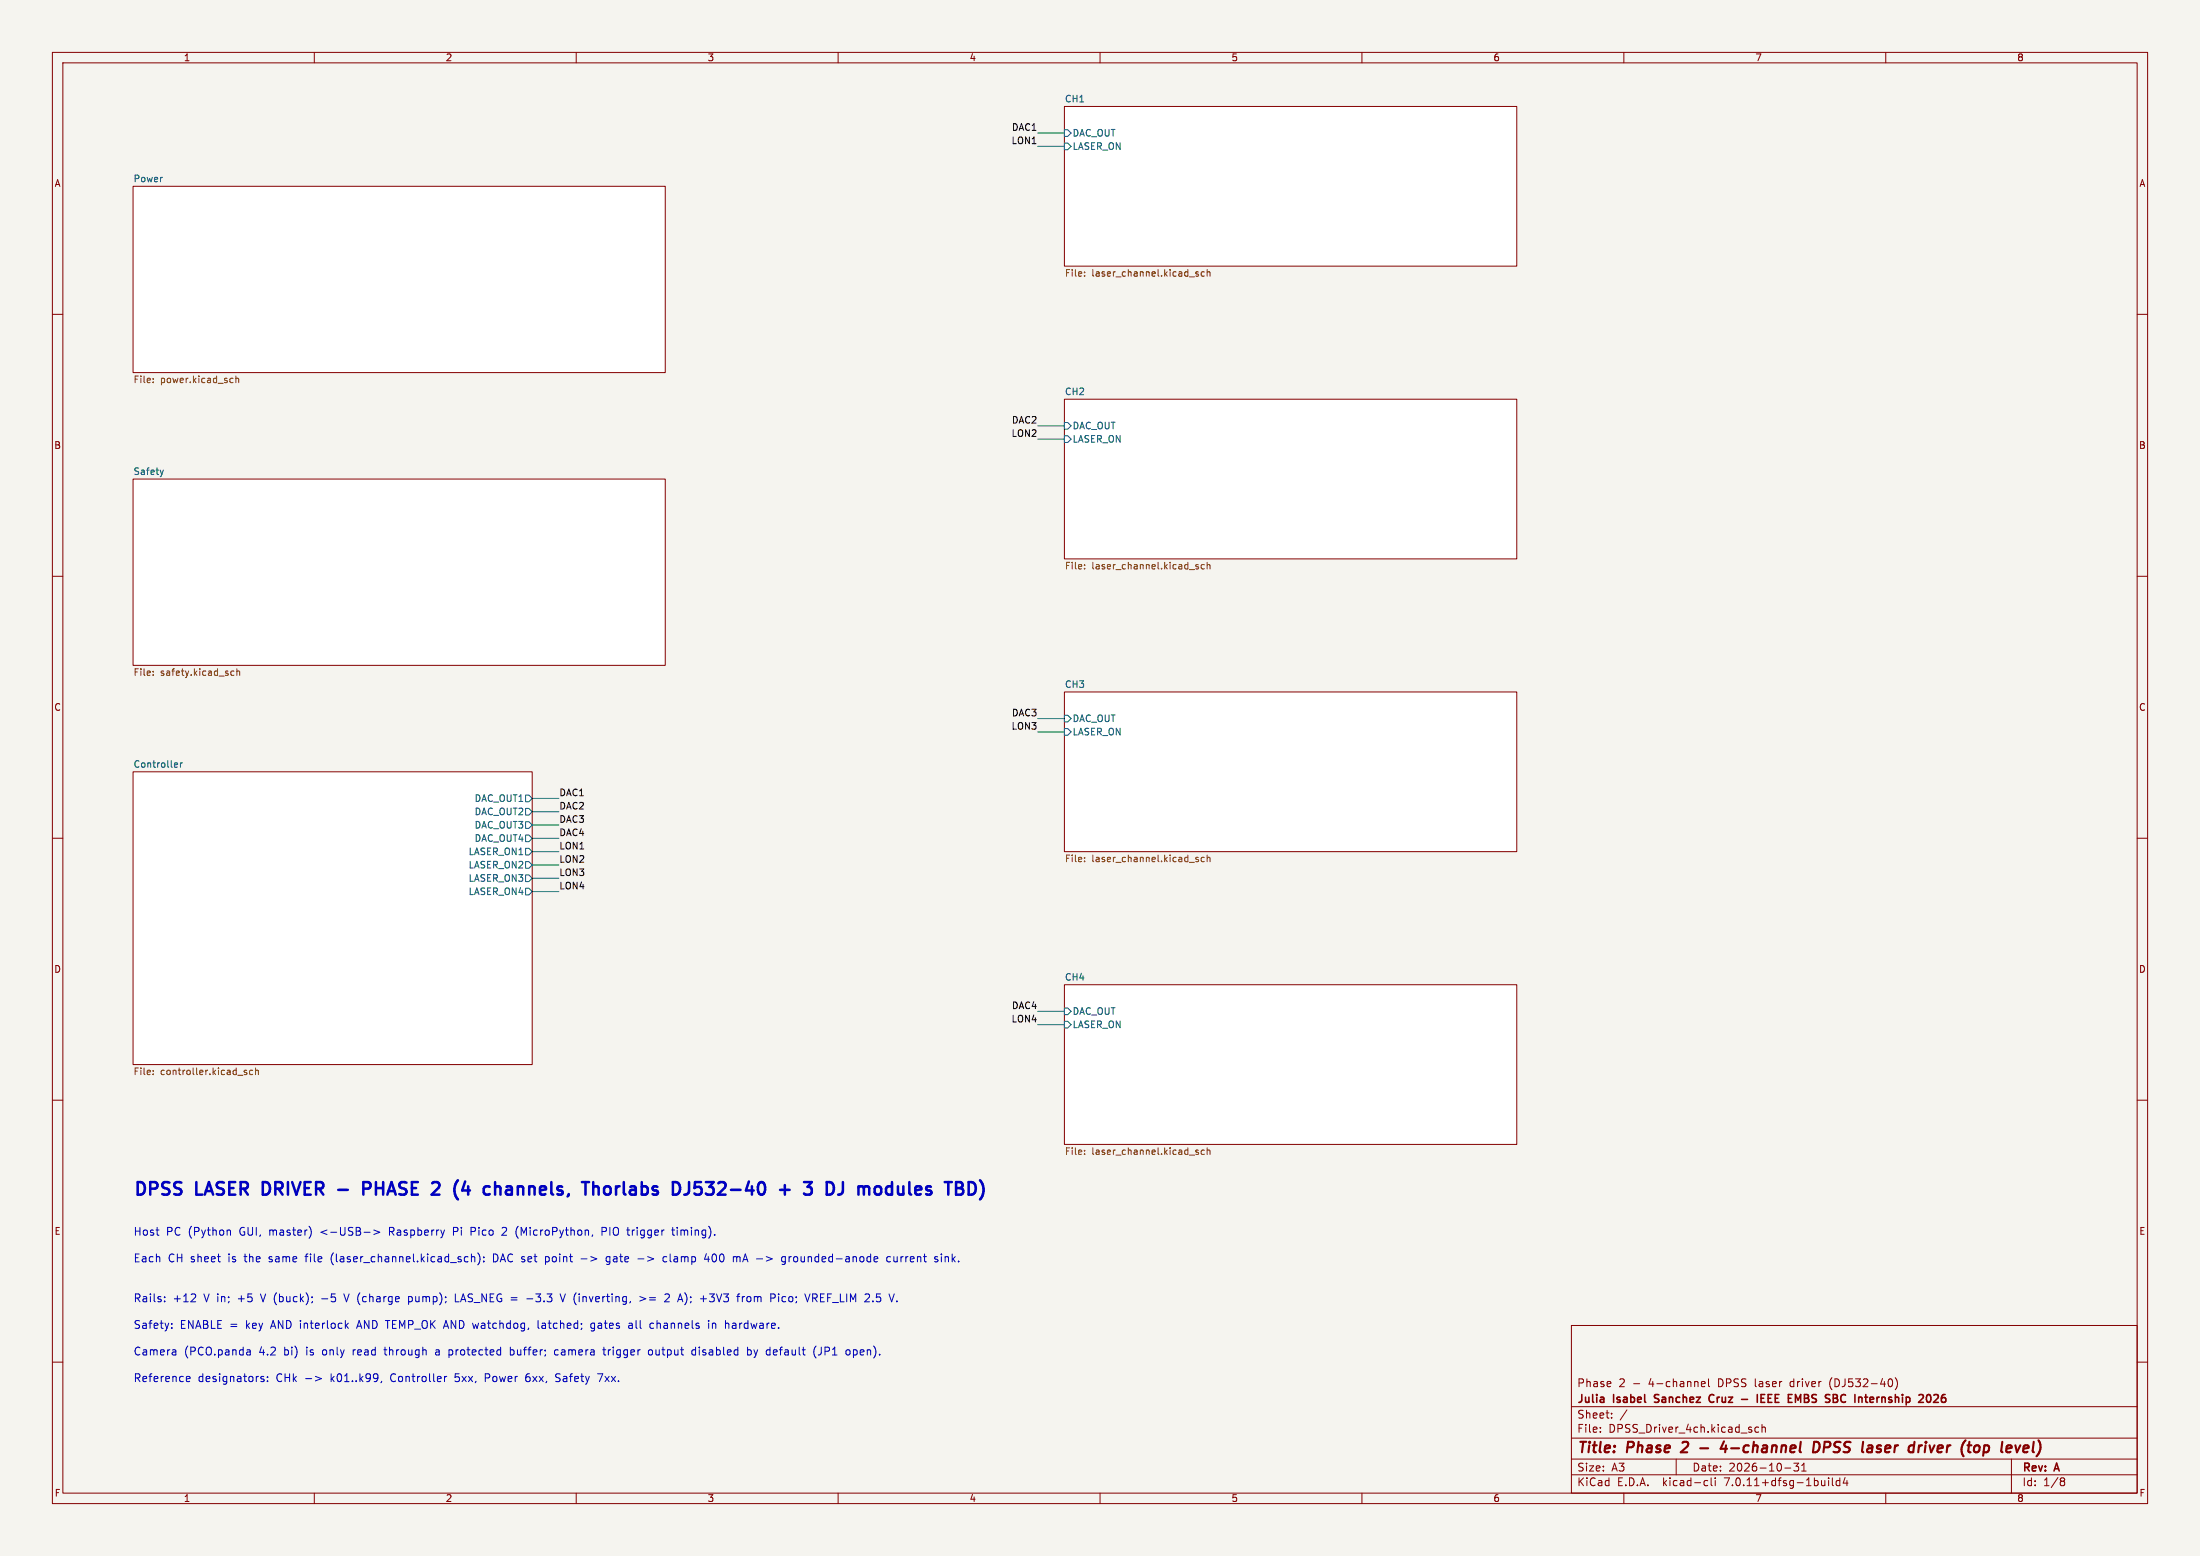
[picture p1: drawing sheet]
(kicad_sch
 (version 20260306)
 (generator "eeschema")
 (generator_version "10.0")
 (paper "A3")
 (title_block
  (title "Phase 2 - 4-channel DPSS laser driver (top level)")
  (date "2026-10-31")
  (rev "A")
  (company "Julia Isabel Sanchez Cruz - IEEE EMBS SBC Internship 2026")
  (comment 1 "Phase 2 - 4-channel DPSS laser driver (DJ532-40)"))
 (lib_symbols)
 (text "Reference designators: CHk -> k01..k99, Controller 5xx, Power 6xx, Safety 7xx."
  (exclude_from_sim no)
  (at 25.4 264.16 0)
  (effects (font (size 1.5 1.5)) (justify left bottom)))
 (text "Camera (PCO.panda 4.2 bi) is only read through a protected buffer; camera trigger output disabled by default (JP1 open)."
  (exclude_from_sim no)
  (at 25.4 259.08 0)
  (effects (font (size 1.5 1.5)) (justify left bottom)))
 (text "Host PC (Python GUI, master) <-USB-> Raspberry Pi Pico 2 (MicroPython, PIO trigger timing)."
  (exclude_from_sim no)
  (at 25.4 236.22 0)
  (effects (font (size 1.5 1.5)) (justify left bottom)))
 (text "DPSS LASER DRIVER - PHASE 2 (4 channels, Thorlabs DJ532-40 + 3 DJ modules TBD)"
  (exclude_from_sim no)
  (at 25.4 228.6 0)
  (effects (font (size 2.4 2.4)
    (bold yes)) (justify left bottom)))
 (text "Safety: ENABLE = key AND interlock AND TEMP_OK AND watchdog, latched; gates all channels in hardware."
  (exclude_from_sim no)
  (at 25.4 254 0)
  (effects (font (size 1.5 1.5)) (justify left bottom)))
 (text "Rails: +12 V in; +5 V (buck); -5 V (charge pump); LAS_NEG = -3.3 V (inverting, >= 2 A); +3V3 from Pico; VREF_LIM 2.5 V."
  (exclude_from_sim no)
  (at 25.4 248.92 0)
  (effects (font (size 1.5 1.5)) (justify left bottom)))
 (text "Each CH sheet is the same file (laser_channel.kicad_sch): DAC set point -> gate -> clamp 400 mA -> grounded-anode current sink."
  (exclude_from_sim no)
  (at 25.4 241.3 0)
  (effects (font (size 1.5 1.5)) (justify left bottom)))
 (wire
  (pts (xy 101.6 162.56) (xy 106.68 162.56))
  (stroke (width 0) (type default)))
 (wire
  (pts (xy 203.2 83.82) (xy 198.12 83.82))
  (stroke (width 0) (type default)))
 (wire
  (pts (xy 101.6 170.18) (xy 106.68 170.18))
  (stroke (width 0) (type default)))
 (wire
  (pts (xy 203.2 193.04) (xy 198.12 193.04))
  (stroke (width 0) (type default)))
 (wire
  (pts (xy 101.6 154.94) (xy 106.68 154.94))
  (stroke (width 0) (type default)))
 (wire
  (pts (xy 101.6 160.02) (xy 106.68 160.02))
  (stroke (width 0) (type default)))
 (wire
  (pts (xy 203.2 195.58) (xy 198.12 195.58))
  (stroke (width 0) (type default)))
 (wire
  (pts (xy 101.6 152.4) (xy 106.68 152.4))
  (stroke (width 0) (type default)))
 (wire
  (pts (xy 203.2 139.7) (xy 198.12 139.7))
  (stroke (width 0) (type default)))
 (wire
  (pts (xy 101.6 167.64) (xy 106.68 167.64))
  (stroke (width 0) (type default)))
 (wire
  (pts (xy 203.2 137.16) (xy 198.12 137.16))
  (stroke (width 0) (type default)))
 (wire
  (pts (xy 101.6 157.48) (xy 106.68 157.48))
  (stroke (width 0) (type default)))
 (wire
  (pts (xy 101.6 165.1) (xy 106.68 165.1))
  (stroke (width 0) (type default)))
 (wire
  (pts (xy 203.2 25.4) (xy 198.12 25.4))
  (stroke (width 0) (type default)))
 (wire
  (pts (xy 203.2 27.94) (xy 198.12 27.94))
  (stroke (width 0) (type default)))
 (wire
  (pts (xy 203.2 81.28) (xy 198.12 81.28))
  (stroke (width 0) (type default)))
 (label "DAC1"
  (at 198.12 25.4 180)
  (effects (font (size 1.27 1.27)) (justify right bottom)))
 (label "LON2"
  (at 106.68 165.1 0)
  (effects (font (size 1.27 1.27)) (justify left bottom)))
 (label "DAC4"
  (at 106.68 160.02 0)
  (effects (font (size 1.27 1.27)) (justify left bottom)))
 (label "LON3"
  (at 106.68 167.64 0)
  (effects (font (size 1.27 1.27)) (justify left bottom)))
 (label "DAC3"
  (at 198.12 137.16 180)
  (effects (font (size 1.27 1.27)) (justify right bottom)))
 (label "LON4"
  (at 198.12 195.58 180)
  (effects (font (size 1.27 1.27)) (justify right bottom)))
 (label "LON1"
  (at 198.12 27.94 180)
  (effects (font (size 1.27 1.27)) (justify right bottom)))
 (label "DAC1"
  (at 106.68 152.4 0)
  (effects (font (size 1.27 1.27)) (justify left bottom)))
 (label "DAC4"
  (at 198.12 193.04 180)
  (effects (font (size 1.27 1.27)) (justify right bottom)))
 (label "LON1"
  (at 106.68 162.56 0)
  (effects (font (size 1.27 1.27)) (justify left bottom)))
 (label "LON4"
  (at 106.68 170.18 0)
  (effects (font (size 1.27 1.27)) (justify left bottom)))
 (label "LON2"
  (at 198.12 83.82 180)
  (effects (font (size 1.27 1.27)) (justify right bottom)))
 (label "DAC2"
  (at 106.68 154.94 0)
  (effects (font (size 1.27 1.27)) (justify left bottom)))
 (label "DAC2"
  (at 198.12 81.28 180)
  (effects (font (size 1.27 1.27)) (justify right bottom)))
 (label "DAC3"
  (at 106.68 157.48 0)
  (effects (font (size 1.27 1.27)) (justify left bottom)))
 (label "LON3"
  (at 198.12 139.7 180)
  (effects (font (size 1.27 1.27)) (justify right bottom)))
 (sheet
  (at 25.4 35.56)
  (size 101.6 35.56)
  (exclude_from_sim no)
  (in_bom yes)
  (on_board yes)
  (dnp no)
  (fields_autoplaced yes)
  (stroke (width 0.1524) (type solid))
  (fill (color 0 0 0 0))
  (property "Sheetname" "Power" (at 25.4 34.86 0) (show_name no) (do_not_autoplace no) (effects (font (size 1.27 1.27)) (justify left bottom)))
  (property "Sheetfile" "power.kicad_sch" (at 25.4 71.72 0) (show_name no) (do_not_autoplace no) (effects (font (size 1.27 1.27)) (justify left top))))
 (sheet
  (at 203.2 187.96)
  (size 86.36 30.48)
  (exclude_from_sim no)
  (in_bom yes)
  (on_board yes)
  (dnp no)
  (fields_autoplaced yes)
  (stroke (width 0.1524) (type solid))
  (fill (color 0 0 0 0))
  (property "Sheetname" "CH4" (at 203.2 187.26 0) (show_name no) (do_not_autoplace no) (effects (font (size 1.27 1.27)) (justify left bottom)))
  (property "Sheetfile" "laser_channel.kicad_sch" (at 203.2 219.04 0) (show_name no) (do_not_autoplace no) (effects (font (size 1.27 1.27)) (justify left top)))
  (pin "DAC_OUT" input (at 203.2 193.04 180) (effects (font (size 1.27 1.27)) (justify left)))
  (pin "LASER_ON" input (at 203.2 195.58 180) (effects (font (size 1.27 1.27)) (justify left))))
 (sheet
  (at 203.2 132.08)
  (size 86.36 30.48)
  (exclude_from_sim no)
  (in_bom yes)
  (on_board yes)
  (dnp no)
  (fields_autoplaced yes)
  (stroke (width 0.1524) (type solid))
  (fill (color 0 0 0 0))
  (property "Sheetname" "CH3" (at 203.2 131.38 0) (show_name no) (do_not_autoplace no) (effects (font (size 1.27 1.27)) (justify left bottom)))
  (property "Sheetfile" "laser_channel.kicad_sch" (at 203.2 163.16 0) (show_name no) (do_not_autoplace no) (effects (font (size 1.27 1.27)) (justify left top)))
  (pin "DAC_OUT" input (at 203.2 137.16 180) (effects (font (size 1.27 1.27)) (justify left)))
  (pin "LASER_ON" input (at 203.2 139.7 180) (effects (font (size 1.27 1.27)) (justify left))))
 (sheet
  (at 25.4 147.32)
  (size 76.2 55.88)
  (exclude_from_sim no)
  (in_bom yes)
  (on_board yes)
  (dnp no)
  (fields_autoplaced yes)
  (stroke (width 0.1524) (type solid))
  (fill (color 0 0 0 0))
  (property "Sheetname" "Controller" (at 25.4 146.62 0) (show_name no) (do_not_autoplace no) (effects (font (size 1.27 1.27)) (justify left bottom)))
  (property "Sheetfile" "controller.kicad_sch" (at 25.4 203.8 0) (show_name no) (do_not_autoplace no) (effects (font (size 1.27 1.27)) (justify left top)))
  (pin "DAC_OUT1" output (at 101.6 152.4 0) (effects (font (size 1.27 1.27)) (justify right)))
  (pin "DAC_OUT2" output (at 101.6 154.94 0) (effects (font (size 1.27 1.27)) (justify right)))
  (pin "DAC_OUT3" output (at 101.6 157.48 0) (effects (font (size 1.27 1.27)) (justify right)))
  (pin "DAC_OUT4" output (at 101.6 160.02 0) (effects (font (size 1.27 1.27)) (justify right)))
  (pin "LASER_ON1" output (at 101.6 162.56 0) (effects (font (size 1.27 1.27)) (justify right)))
  (pin "LASER_ON2" output (at 101.6 165.1 0) (effects (font (size 1.27 1.27)) (justify right)))
  (pin "LASER_ON3" output (at 101.6 167.64 0) (effects (font (size 1.27 1.27)) (justify right)))
  (pin "LASER_ON4" output (at 101.6 170.18 0) (effects (font (size 1.27 1.27)) (justify right))))
 (sheet
  (at 203.2 20.32)
  (size 86.36 30.48)
  (exclude_from_sim no)
  (in_bom yes)
  (on_board yes)
  (dnp no)
  (fields_autoplaced yes)
  (stroke (width 0.1524) (type solid))
  (fill (color 0 0 0 0))
  (property "Sheetname" "CH1" (at 203.2 19.62 0) (show_name no) (do_not_autoplace no) (effects (font (size 1.27 1.27)) (justify left bottom)))
  (property "Sheetfile" "laser_channel.kicad_sch" (at 203.2 51.4 0) (show_name no) (do_not_autoplace no) (effects (font (size 1.27 1.27)) (justify left top)))
  (pin "DAC_OUT" input (at 203.2 25.4 180) (effects (font (size 1.27 1.27)) (justify left)))
  (pin "LASER_ON" input (at 203.2 27.94 180) (effects (font (size 1.27 1.27)) (justify left))))
 (sheet
  (at 203.2 76.2)
  (size 86.36 30.48)
  (exclude_from_sim no)
  (in_bom yes)
  (on_board yes)
  (dnp no)
  (fields_autoplaced yes)
  (stroke (width 0.1524) (type solid))
  (fill (color 0 0 0 0))
  (property "Sheetname" "CH2" (at 203.2 75.5 0) (show_name no) (do_not_autoplace no) (effects (font (size 1.27 1.27)) (justify left bottom)))
  (property "Sheetfile" "laser_channel.kicad_sch" (at 203.2 107.28 0) (show_name no) (do_not_autoplace no) (effects (font (size 1.27 1.27)) (justify left top)))
  (pin "DAC_OUT" input (at 203.2 81.28 180) (effects (font (size 1.27 1.27)) (justify left)))
  (pin "LASER_ON" input (at 203.2 83.82 180) (effects (font (size 1.27 1.27)) (justify left))))
 (sheet
  (at 25.4 91.44)
  (size 101.6 35.56)
  (exclude_from_sim no)
  (in_bom yes)
  (on_board yes)
  (dnp no)
  (fields_autoplaced yes)
  (stroke (width 0.1524) (type solid))
  (fill (color 0 0 0 0))
  (property "Sheetname" "Safety" (at 25.4 90.74 0) (show_name no) (do_not_autoplace no) (effects (font (size 1.27 1.27)) (justify left bottom)))
  (property "Sheetfile" "safety.kicad_sch" (at 25.4 127.6 0) (show_name no) (do_not_autoplace no) (effects (font (size 1.27 1.27)) (justify left top))))
 (sheet_instances
  (path ""
   (page "1")))
 (embedded_fonts no))
